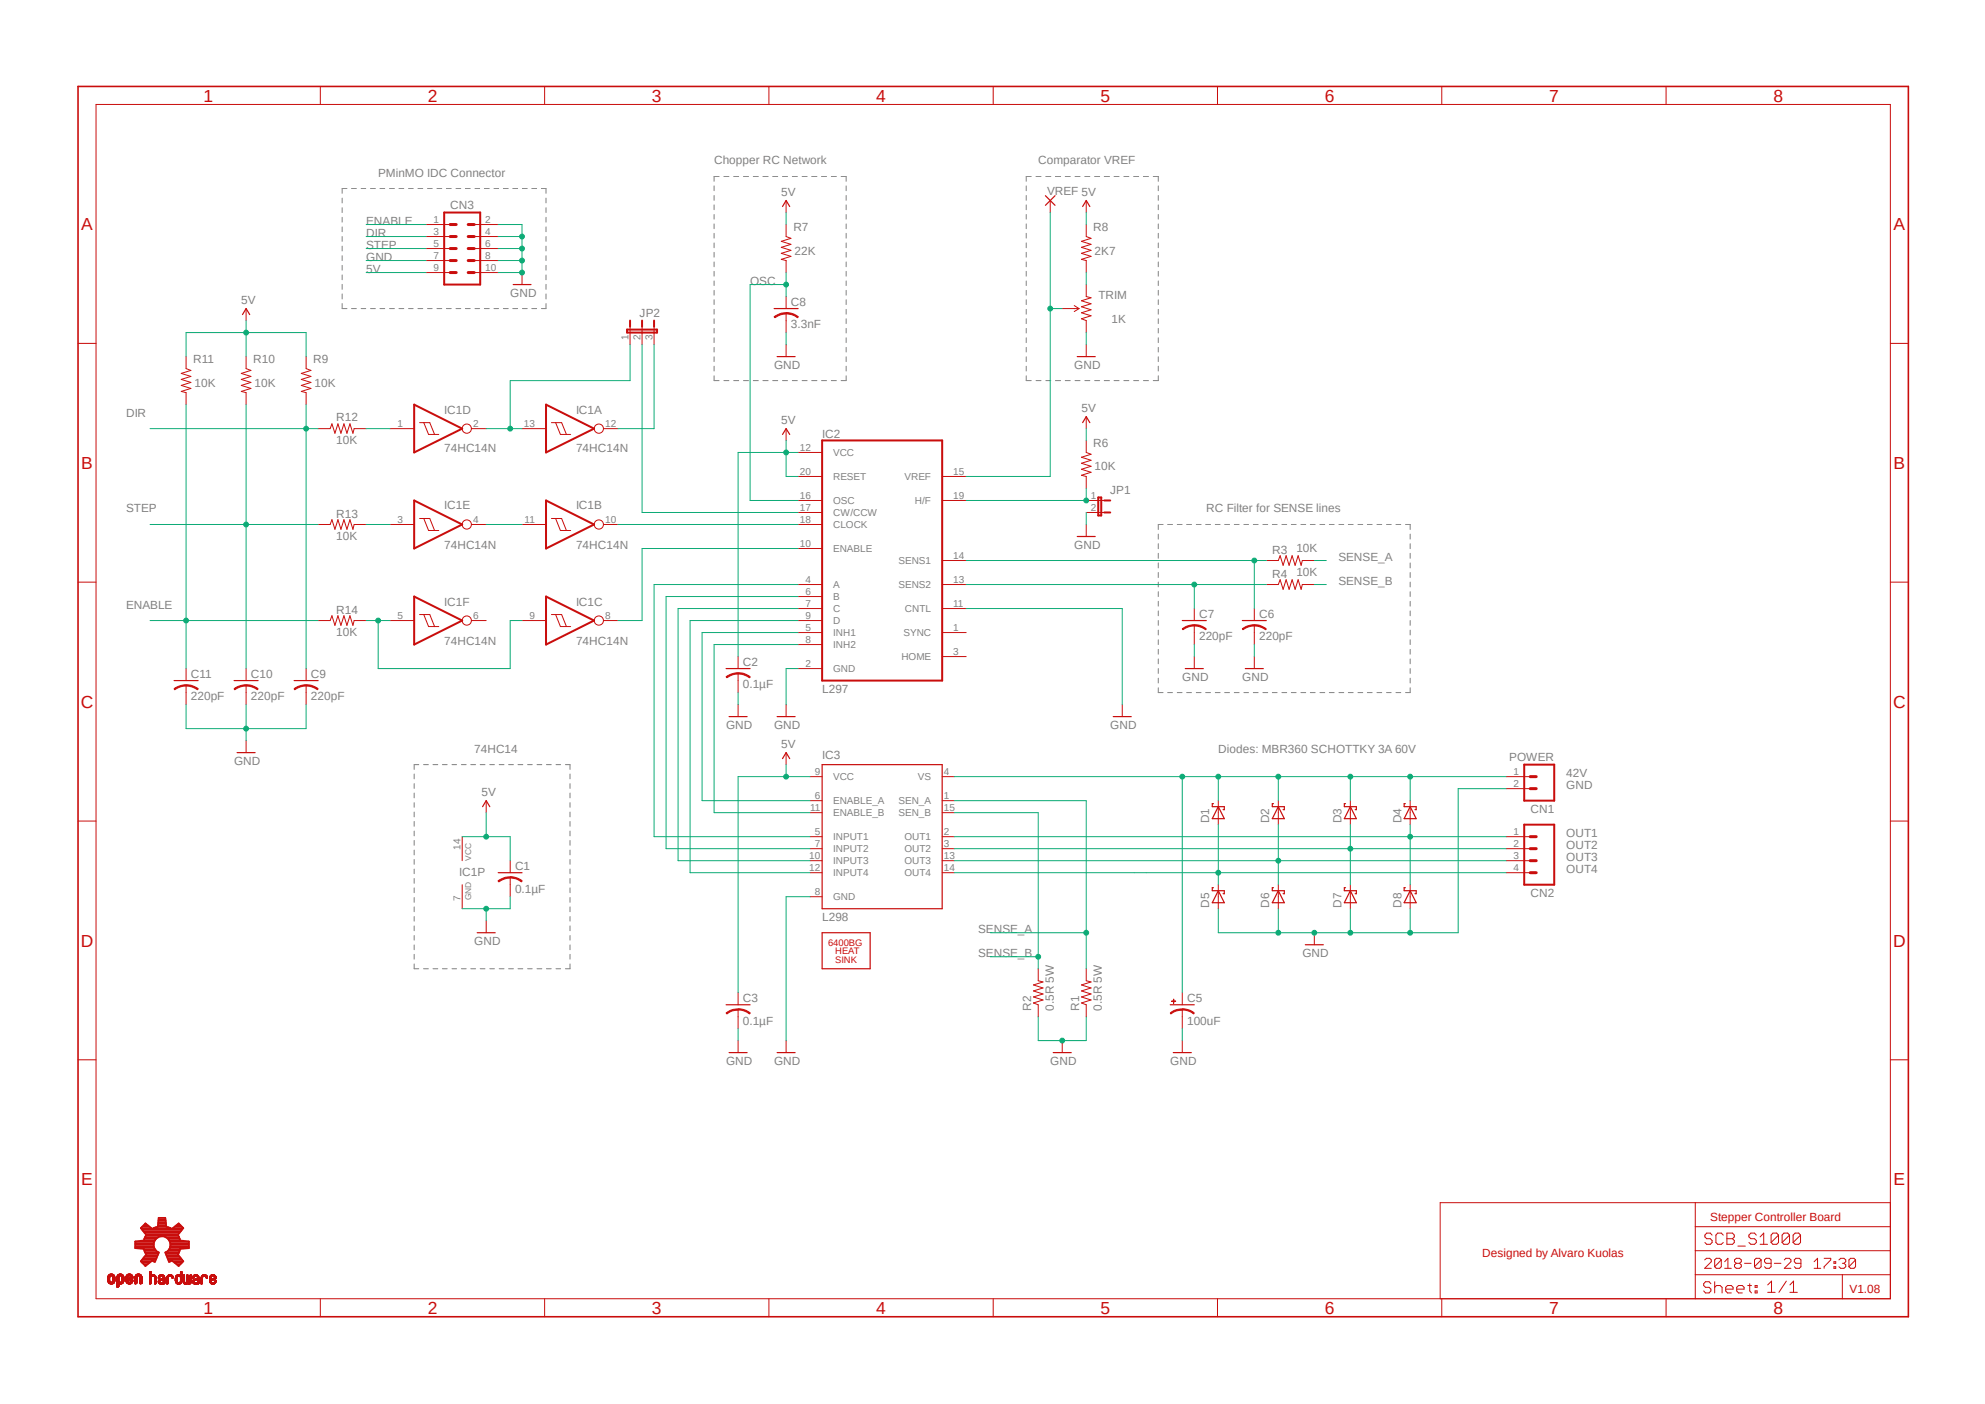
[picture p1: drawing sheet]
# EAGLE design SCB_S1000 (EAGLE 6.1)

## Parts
C1  0.1µF  C-US050-024X044  [C050-024X044]
C2  0.1µF  C-US050-024X044  [C050-024X044]
C3  0.1µF  C-US050-024X044  [C050-024X044]
C5  100uF  CPOL-USE5-10.5  [E5-10,5]
C6  220pF  C-US050-024X044  [C050-024X044]
C7  220pF  C-US050-024X044  [C050-024X044]
C8  3.3nF  C-US050-024X044  [C050-024X044]
C9  220pF  C-US050-024X044  [C050-024X044]
C10  220pF  C-US050-024X044  [C050-024X044]
C11  220pF  C-US050-024X044  [C050-024X044]
CN1  POWER  M023.5MM  [SCREWTERMINAL-3.5MM-2]
CN2  STEPPER  M04SCREW  [SCREWTERMINAL-3.5MM-4]
CN3  M05X2SHD  [2X5-SHROUDED]
D1  MBR360  SCHOTTKY-DIODEDO201T15  [DO201T15]
D2  MBR360  SCHOTTKY-DIODEDO201T15  [DO201T15]
D3  MBR360  SCHOTTKY-DIODEDO201T15  [DO201T15]
D4  MBR360  SCHOTTKY-DIODEDO201T15  [DO201T15]
D5  MBR360  SCHOTTKY-DIODEDO201T15  [DO201T15]
D6  MBR360  SCHOTTKY-DIODEDO201T15  [DO201T15]
D7  MBR360  SCHOTTKY-DIODEDO201T15  [DO201T15]
D8  MBR360  SCHOTTKY-DIODEDO201T15  [DO201T15]
IC1  74HC14N  [DIL14]
IC2  L297  [DIL20]
IC3  L298  [MULTIWATT-15]
JP1  H/F  JUMPER-2PTH  [1X02]
JP2  DIR  JUMPER-3PTH  [1X03]
R1  0.5R 5W  R-US_0922/22  [0922/22]
R2  0.5R 5W  R-US_0922/22  [0922/22]
R3  10K  R-US_0204/5  [0204/5]
R4  10K  R-US_0204/5  [0204/5]
R6  10K  R-US_0204/5  [0204/5]
R7  22K  R-US_0204/5  [0204/5]
R8  2K7  R-US_0204/5  [0204/5]
R9  10K  R-US_0204/5  [0204/5]
R10  10K  R-US_0204/5  [0204/5]
R11  10K  R-US_0204/5  [0204/5]
R12  10K  R-US_0204/5  [0204/5]
R13  10K  R-US_0204/5  [0204/5]
R14  10K  R-US_0204/5  [0204/5]
TRIM  1K  TRIMPOT  [3362U-2]
U$2  6400BG_HEATSINK  [6400BG_HEATSINK]
U$9  OSHW-LOGOL  [OSHW-LOGO-L]
VREF  VREF  1,6/0,9  [1,6/0,9]

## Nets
5V: C1.1 C2.1 C3.1 CN3.9 IC1.14(P:VCC) IC2.12(VCC) IC2.20(RESET) IC3.9(VCC) R6.1 R7.1 R8.1 R9.1 R10.1 R11.1
42V: C5.+ CN1.1 D1.C D2.C D3.C D4.C IC3.4(VS)
DIR: C9.1 CN3.3 R9.2 R12.1
ENABLE: C11.1 CN3.1 R11.2 R14.1
GND: C1.2 C2.2 C3.2 C5.- C6.2 C7.2 C8.2 C9.2 C10.2 C11.2 CN1.2 CN3.2 CN3.4 CN3.6 CN3.7 CN3.8 CN3.10 D5.A D6.A D7.A D8.A IC1.7(P:GND) IC2.2(GND) IC2.11(CNTL) IC3.8(GND) JP1.2 R1.1 R2.1 TRIM.1(CCW)
N$1: IC2.4(A) IC3.5(INPUT1)
N$2: IC2.6(B) IC3.7(INPUT2)
N$7: IC2.19(H/F) JP1.1 R6.2
N$8: IC2.5(INH1) IC3.6(ENABLE_A)
N$9: C7.1 IC2.13(SENS2) R4.1
N$10: IC2.7(C) IC3.10(INPUT3)
N$11: IC2.9(D) IC3.12(INPUT4)
N$12: IC2.8(INH2) IC3.11(ENABLE_B)
N$13: C6.1 IC2.14(SENS1) R3.1
N$16: R8.2 TRIM.3(CW)
N$19: IC1.8(C:O) IC2.10(ENABLE)
N$20: IC1.10(B:O) IC2.18(CLOCK)
N$21: IC2.17(CW/CCW) JP2.2
N$22: IC1.3(E:I) R13.2
N$23: IC1.4(E:O) IC1.11(B:I)
N$24: IC1.5(F:I) IC1.9(C:I) R14.2
N$25: IC1.1(D:I) R12.2
N$26: IC1.2(D:O) IC1.13(A:I) JP2.1
N$27: IC1.12(A:O) JP2.3
OSC: C8.1 IC2.16(OSC) R7.2
OUT1: CN2.1 D4.A D8.C IC3.2(OUT1)
OUT2: CN2.2 D3.A D7.C IC3.3(OUT2)
OUT3: CN2.3 D2.A D6.C IC3.13(OUT3)
OUT4: CN2.4 D1.A D5.C IC3.14(OUT4)
SENSE_A: IC3.1(SEN_A) R1.2 R3.2
SENSE_B: IC3.15(SEN_B) R2.2 R4.2
STEP: C10.1 CN3.5 R10.2 R13.1
VREF: IC2.15(VREF) TRIM.2(WIPER) VREF.1(P)
Unconnected: IC1.6(F:O) IC2.1(SYNC) IC2.3(HOME)

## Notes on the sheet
- Chopper RC Network | Comparator VREF
- PMinMO IDC Connector
- RC Filter for SENSE lines
- 74HC14 | Diodes: MBR360 SCHOTTKY 3A 60V
- Stepper Controller Board
- Designed by Alvaro Kuolas
- V1.08
